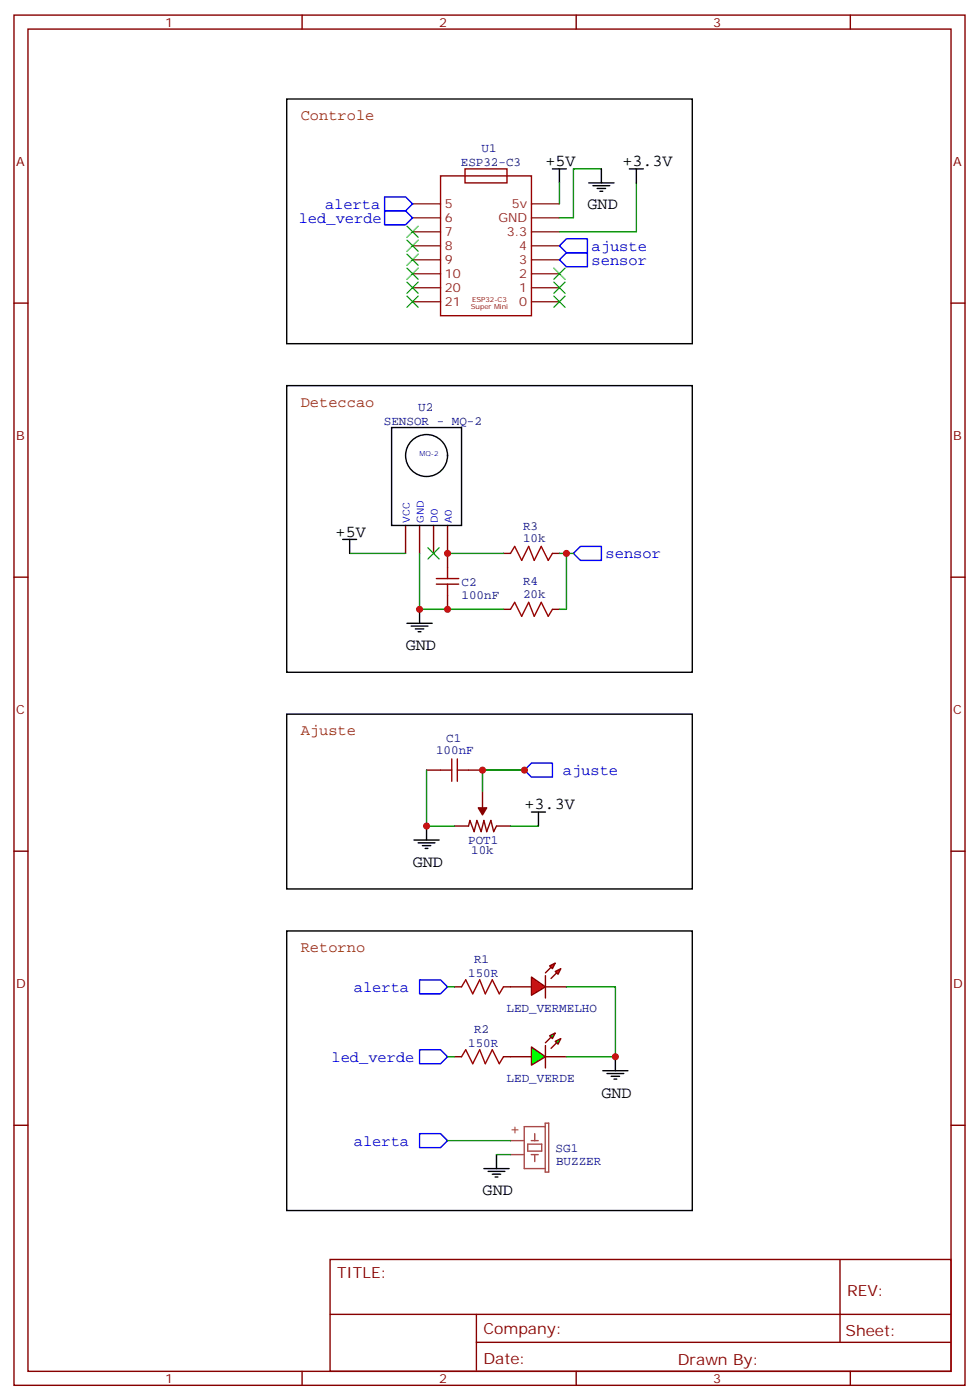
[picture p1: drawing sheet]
<svg xmlns="http://www.w3.org/2000/svg" width="247mm" height="353mm" viewBox="0 0 247 353" stroke-linecap="round" stroke-linejoin="round" font-family="sans-serif">
<g fill="none" stroke="#870000" stroke-width=".35">
<path d="M3.5 3.8h239.9v345.7h-239.9zM7.1 7.3h232.8v338.7h-232.8zM76.2 3.8v3.5M145.3 3.8v3.5M214.5 3.8v3.5M3.5 76.5h3.6M239.9 76.5h3.5M3.5 145.6h3.6M239.9 145.6h3.5M3.5 214.8h3.6M239.9 214.8h3.5M3.5 283.9h3.6"/>
<path d="M239.9 283.9h3.5M83.3 317.8h156.6v28.2h-156.6zM211.9 317.8v20.9M83.3 331.6h156.5M120.2 338.7h119.6M120.2 331.6v14.1M76.2 346v3.5M145.3 346v3.5M214.5 346v3.5"/>
</g>
<g fill="none" stroke="#8c2424" stroke-width=".35">
<path d="M104.1 58.5h7M104.1 55h7M104.1 51.4h7M134.1 58.5h7M134.1 55h7M134.1 51.4h7M104.1 62h7M104.1 72.6h7M104.1 69.1h7M104.1 65.5h7M104.1 76.1h7M134.1 62h7"/>
<path d="M134.1 72.6h7M134.1 69.1h7M134.1 65.5h7M134.1 76.1h7"/>
</g>
<path d="M111.1 44.4h23v35.3h-23zM117.3 42.6h10.6v3.5h-10.6z" fill="none" stroke="#900" stroke-width=".35"/>
<path d="M151.7 42.6h-7.1v12.4h-3.5M160.5 46.1v12.4h-19.4" fill="none" stroke="#008700" stroke-width=".35"/>
<path d="M97 49.7h5.3l1.8 1.7-1.8 1.8h-5.3zM97 53.2h5.3l1.8 1.8-1.8 1.7h-5.3zM142.9 63.8h5.3v3.5h-5.3l-1.8-1.8z" fill="none" stroke="#00f" stroke-width=".35"/>
<path d="M148.5 46.1h6.4M149.6 46.8h4.2M150.6 47.6h2.2M151.3 48.3h.7M151.7 42.6v3.5M158.7 42.6h3.6M160.5 42.6v3.5" fill="none" stroke="#000" stroke-width=".35"/>
<g fill="#f00" stroke="#870000" stroke-width=".35">
<path d="M134.1 246.5l3.5 2.5-3.5 2.1z"/>
<path d="M137.6 246.2v5.6z"/>
</g>
<g fill="#870000" stroke="#870000" stroke-width=".35">
<path d="M137.6 245.5l1.4-1.4z"/>
<path d="M139 246.9l1.4-1.4z"/>
</g>
<g fill="#f00" stroke="#870000" stroke-width=".35">
<path d="M138.6 243.7l1.5-.7-.8 1.4z"/>
<path d="M140.1 245.1l1.4-.7-.7 1.4z"/>
</g>
<path d="M128.8 249h5.3M137.6 249h5.3" fill="none" stroke="#870000" stroke-width=".35"/>
<path d="M134.1 264.2l3.5 2.4-3.5 2.1z" fill="#0f0" stroke="#870000" stroke-width=".35"/>
<path d="M137.6 263.8v5.7z" fill="#f00" stroke="#870000" stroke-width=".35"/>
<g fill="#870000" stroke="#870000" stroke-width=".35">
<path d="M137.6 263.1l1.4-1.4z"/>
<path d="M139 264.5l1.4-1.4z"/>
</g>
<g fill="#0f0" stroke="#870000" stroke-width=".35">
<path d="M138.6 261.3l1.5-.7-.8 1.4z"/>
<path d="M140.1 262.7l1.4-.7-.7 1.5z"/>
</g>
<g fill="none" stroke="#870000" stroke-width=".35">
<path d="M102.3 132.6v7M105.8 132.6v7M109.4 132.6v7M112.9 132.6v10.6M127 139.6h1.8M139.3 139.6h1.8M112.9 150.2v3.5M127 153.7h1.8M139.3 153.7h1.8M107.6 194.3h3.5M118.2 194.3h3.5M121.7 199.6v4.2"/>
<path d="M114.7 208.4h3.5l.3-1.4 1.1 2.8 .7-2.8 1.1 2.8 .7-2.8 .7 2.8 1-2.8 .7 2.8 .7-1.4h3.6M114.7 249h1.7M127 249h1.8M114.7 266.6h1.7M127 266.6h7.1M137.6 266.6h5.3"/>
</g>
<path d="M142.9 60.3h5.3v3.5h-5.3l-1.8-1.8zM146.4 137.9h5.3v3.5h-5.3l-1.8-1.8zM134.1 192.5h5.2v3.6h-5.2l-1.8-1.8zM105.8 247.2h5.3l1.8 1.8-1.8 1.8h-5.3zM105.8 264.9h5.3l1.8 1.7-1.8 1.8h-5.3zM105.8 286h5.3l1.8 1.8-1.8 1.8h-5.3z" fill="none" stroke="#00f" stroke-width=".35"/>
<g fill="none" stroke="#000" stroke-width=".35">
<path d="M72.3 25h102.3v61.7h-102.3zM139.3 42.6h3.6M141.1 42.6v3.5M72.3 97.3h102.3v72.3h-102.3zM98.8 107.9h17.6v24.7h-17.6zM86.4 136.1h3.6M88.2 136.1v3.5M102.7 157.3h6.3M103.7 158h4.2M104.8 158.7h2.1M105.5 159.4h.7M105.8 153.7v3.6"/>
<path d="M72.3 180.2h102.3v44.1h-102.3zM104.4 211.9h6.4M105.5 212.7h4.2M106.5 213.4h2.2M107.2 214.1h.7M107.6 208.4v3.5M134.1 204.9h3.5M135.8 204.9v3.5M72.3 234.9h102.3v70.5h-102.3zM152 270.2h6.4M153.1 270.9h4.2M154.2 271.6h2.1"/>
<path d="M154.9 272.3h.7M155.2 266.6v3.6M122.1 294.9h6.3M123.1 295.6h4.3M124.2 296.3h2.1M124.9 297h.7M125.2 291.3v3.6"/>
<circle cx="107.6" cy="114.9" r="5.3"/>
</g>
<g fill="none" stroke="#008700" stroke-width=".35">
<path d="M141.1 46.1v5.3M88.2 139.6h14.1M105.8 139.6v14.1h21.2M112.9 139.6h14.1M141.1 139.6h1.8M144.6 139.6h-1.7v14.1h-1.8M107.6 194.3v14.1h7.1M121.7 194.3h10.6h-10.6v5.3M128.8 208.4h7M112.9 249h1.8M142.9 249h12.3v17.6h-12.3M112.9 266.6h1.8"/>
<path d="M112.9 287.8h15.9M125.2 291.3h3.6"/>
</g>
<g fill="none" stroke="#3c3" stroke-width=".35">
<path d="M102.7 57.1l2.8 2.8M105.5 57.1l-2.8 2.8M102.7 74.7l2.8 2.8M102.7 71.2l2.8 2.8M102.7 67.7l2.8 2.8M102.7 64.1l2.8 2.9M102.7 60.6l2.8 2.8M105.5 74.7l-2.8 2.8M105.5 71.2l-2.8 2.8M105.5 67.7l-2.8 2.8M105.5 64.1l-2.8 2.9M105.5 60.6l-2.8 2.8"/>
<path d="M139.7 67.7l2.8 2.8M139.7 71.2l2.8 2.8M139.7 74.7l2.8 2.8M142.5 67.7l-2.8 2.8M142.5 71.2l-2.8 2.8M142.5 74.7l-2.8 2.8M107.9 138.2l2.9 2.8M110.8 138.2l-2.9 2.8"/>
</g>
<path d="M128.8 139.6l1-1.7 1.8 3.5 1.7-3.5 1.5 3.5 1.7-3.5 1.8 3.5 1-1.8M110.1 147.4h5.6M110.1 146h5.6M112.9 143.2v2.8M112.9 147.4v2.8M128.8 153.7l1-1.7 1.8 3.5 1.7-3.5 1.5 3.5 1.7-3.5 1.8 3.5 1-1.8M111.1 194.3h2.8M113.9 191.5v5.6M115.4 194.3h2.8M115.4 191.5v5.6M116.4 249l1.1-1.8 1.7 3.6 1.8-3.6 1.4 3.6 1.8-3.6 1.7 3.6 1.1-1.8M116.4 266.6l1.1-1.7 1.7 3.5 1.8-3.5 1.4 3.5 1.8-3.5 1.7 3.5 1.1-1.8" fill="none" stroke="#a10000" stroke-width=".35"/>
<path d="M128.8 287.8h3.4M128.8 291.3h3.4M133.1 288.7h3.5v1.7h-3.5zM134 287.8h1.8M134 291.3h1.8M134.9 286v1.8M134.9 291.3v1.8M137.5 284.3h-5.3v10.6h5.3M137.5 283.4h.9v12.3h-.9z" fill="none" stroke="#a64a4a" stroke-width=".35"/>
<path d="M120.6 203.8h2.2l-1.1 1.8z" fill="#870000" stroke="#870000" stroke-width=".35"/>
<g fill="#c00">
<circle cx="155.2" cy="266.6" r=".88"/>
<circle cx="107.6" cy="208.4" r=".88"/>
<circle cx="121.7" cy="194.3" r=".88"/>
<circle cx="132.3" cy="194.3" r=".88"/>
<circle cx="142.9" cy="139.6" r=".88"/>
<circle cx="112.9" cy="139.6" r=".88"/>
<circle cx="112.9" cy="153.7" r=".88"/>
<circle cx="105.8" cy="153.7" r=".88"/>
</g>
<g font-size="4.2">
<text x="137.6" y="41.9">+5V</text>
<text x="157" y="41.9">+3.3V</text>
<text x="148.2" y="52.8">GND</text>
<text x="84.7" y="135.4">+5V</text>
<text x="102.3" y="164">GND</text>
<text x="132.3" y="204.2">+3.3V</text>
<text x="104.1" y="218.6">GND</text>
<text x="151.7" y="276.9">GND</text>
<text x="121.7" y="301.6">GND</text>
</g>
<g font-size="3.9" fill="#930">
<text x="75.8" y="30.3">Controle</text>
<text x="75.8" y="102.6">Deteccao</text>
<text x="75.8" y="185.5">Ajuste</text>
<text x="75.8" y="240.2">Retorno</text>
<text x="128.8" y="286">+</text>
</g>
<g font-size="3.9" fill="#00f">
<text x="82" y="52.7">alerta</text>
<text x="75.4" y="56.2">led_verde</text>
<text x="149.2" y="63.3">ajuste</text>
<text x="149.2" y="66.8">sensor</text>
<text x="152.7" y="140.9">sensor</text>
<text x="142" y="195.5">ajuste</text>
<text x="89.2" y="250.2">alerta</text>
<text x="83.6" y="267.9">led_verde</text>
<text x="89.2" y="289.1">alerta</text>
</g>
<g font-size="3.9" fill="#800">
<text x="85" y="322.4">TITLE:</text>
<text x="213.6" y="327">REV:</text>
<text x="121.9" y="336.6">Company:</text>
<text x="213.3" y="337.2">Sheet:</text>
<text x="121.9" y="344.2">Date:</text>
<text x="171" y="344.3">Drawn By:</text>
</g>
<g font-size="3.2" fill="#800">
<text x="41.6" y="6.8">1</text>
<text x="110.8" y="6.8">2</text>
<text x="179.9" y="6.8">3</text>
<text x="4.1" y="41.9">A</text>
<text x="240.4" y="41.9">A</text>
<text x="4.1" y="111.1">B</text>
<text x="240.4" y="111.1">B</text>
<text x="4.1" y="180.2">C</text>
<text x="240.4" y="180.2">C</text>
<text x="4.1" y="249.3">D</text>
<text x="240.4" y="249.3">D</text>
<text x="41.6" y="349">1</text>
<text x="110.8" y="349">2</text>
<text x="179.9" y="349">3</text>
</g>
<g font-size="3.2" fill="#000080">
<text x="116.2" y="41.9">ESP32-C3</text>
<text x="121.5" y="38.3">U1</text>
<text x="96.8" y="107.3">SENSOR - MQ-2</text>
<text x="105.5" y="103.7">U2</text>
<text x="131.9" y="136.8">10k</text>
<text x="131.9" y="133.6">R3</text>
<text x="116.4" y="147.7">C2</text>
<text x="131.9" y="147.7">R4</text>
<text x="116.4" y="151.1">100nF</text>
<text x="131.9" y="150.9">20k</text>
<text x="110" y="190.2">100nF</text>
<text x="112.5" y="187.2">C1</text>
<text x="118.1" y="213">POT1</text>
<text x="118.9" y="215.5">10k</text>
<text x="119.6" y="243">R1</text>
<text x="118.1" y="246.6">150R</text>
<text x="127.8" y="255.4">LED_VERMELHO</text>
<text x="119.6" y="260.6">R2</text>
<text x="118.1" y="264.2">150R</text>
<text x="127.8" y="273.1">LED_VERDE</text>
<text x="140.2" y="290.7">SG1</text>
<text x="140.3" y="293.9">BUZZER</text>
</g>
<g font-size="3.2" fill="#8d2323">
<text x="112.2" y="52.5">5</text>
<text x="129.1" y="52.5">5v</text>
<text x="112.2" y="59.5">7</text>
<text x="112.2" y="56">6</text>
<text x="125.7" y="56">GND</text>
<text x="127.8" y="59.5">3.3</text>
<text x="112.2" y="63.1">8</text>
<text x="131" y="63.1">4</text>
<text x="112.2" y="70.1">10</text>
<text x="112.2" y="66.6">9</text>
<text x="131" y="66.6">3</text>
<text x="131" y="70.1">2</text>
<text x="112.2" y="73.7">20</text>
<text x="112.2" y="77.2">21</text>
<text x="131" y="73.7">1</text>
<text x="131" y="77.2">0</text>
</g>
<g font-size="2.5" fill="#00f">
<text x="103.4" y="131.9" transform="rotate(-90 103.4 131.9)">VCC</text>
<text x="106.9" y="131.9" transform="rotate(-90 106.9 131.9)">GND</text>
<text x="110.4" y="131.9" transform="rotate(-90 110.4 131.9)">D0</text>
<text x="113.9" y="131.9" transform="rotate(-90 113.9 131.9)">A0</text>
</g>
<g font-size="1.8" fill="#900">
<text x="118.8" y="77.9">Super Mini</text>
<text x="119.1" y="76.1">ESP32-C3</text>
</g>
<text font-size="1.8" fill="#00f" x="105.8" y="114.9">MQ-2</text>
</svg>
